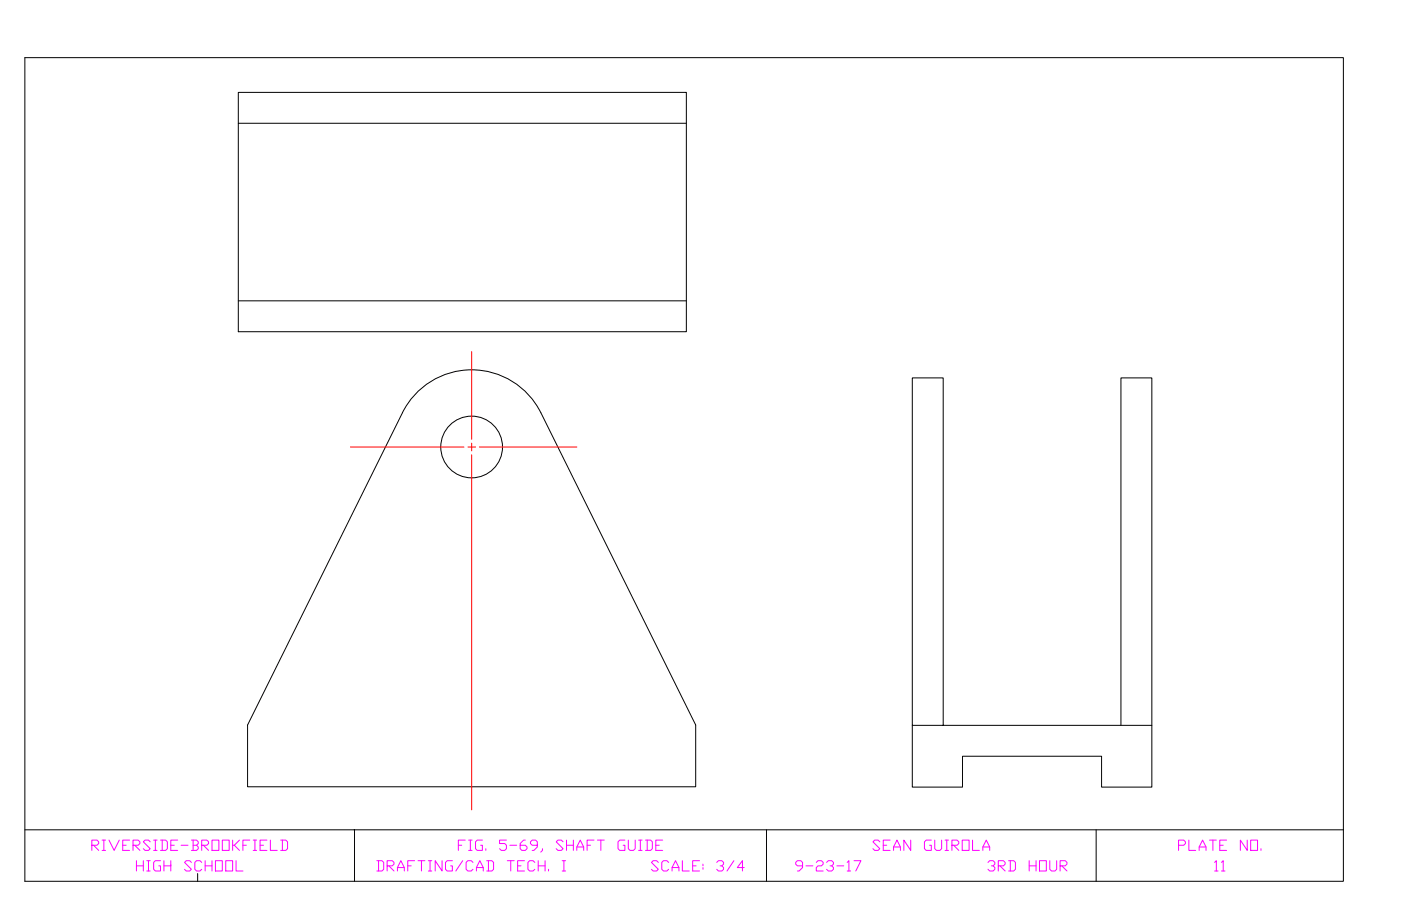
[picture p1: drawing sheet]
<svg xmlns="http://www.w3.org/2000/svg" width="432mm" height="279mm" viewBox="0 0 432 279" stroke-linecap="round" stroke-linejoin="round" font-family="sans-serif">
<!-- layer: Boarder Line -->
<path d="M7.7 17.8h406.3v254h-406.3M7.7 255.9h406.3M109.3 255.9v15.9M236.2 255.9v15.9M337.8 255.9v15.9" fill="none" stroke="#000" stroke-width=".31"/>
<!-- layer: 0 -->
<g fill="none" stroke="#000" stroke-width=".31">
<path d="M7.7 17.8v254M73.4 28.5h138.1v73.8h-138.1zM73.4 38h138.1M73.4 92.8h138.1M166.7 127.3a23.8 23.8 0 0 0-21.3-13.3 23.8 23.8 0 0 0-21.4 13.3l-47.7 96.3v19h138.1v-19l-47.7-96.3M281.2 223.7h73.8v19h-15.5v-9.5h-42.8v9.5h-15.5v-126.2h9.5v107.2M345.5 223.7v-107.2h9.5v107.2"/>
<circle cx="145.4" cy="137.8" r="9.5"/>
</g>
<!-- layer: Center Lines -->
<path d="M145.4 108.4v27.1M108 137.9h35M144.2 137.9h2.4M145.4 136.7v2.4M147.7 137.9h30.1M145.4 140.3v109.4" fill="none" stroke="#f00" stroke-width=".31"/>
<text font-size="7.1" fill="#f0f" x="140.4" y="263.9">FIG. 5-69, SHAFT GUIDE</text>
<g font-size="6.6" fill="#f0f">
<text x="27.5" y="263.5">RIVERSIDE-BROOKFIELD</text>
<text x="268.1" y="263.5">SEAN GUIROLA</text>
<text x="362.3" y="263.5">PLATE NO.</text>
<text x="115.4" y="269.9">DRAFTING/CAD TECH. I SCALE: 3/4</text>
<text x="244.5" y="269.9">9-23-17 3RD HOUR</text>
<text x="378.9" y="269.9" transform="rotate(-90 378.9 269.9)">11</text>
</g>
<text font-size="6.6" x="41.3" y="269.9">HIGH SCHOOL</text>
<text font-size="2.6" x="108.3" y="257.2">XX</text>
</svg>
